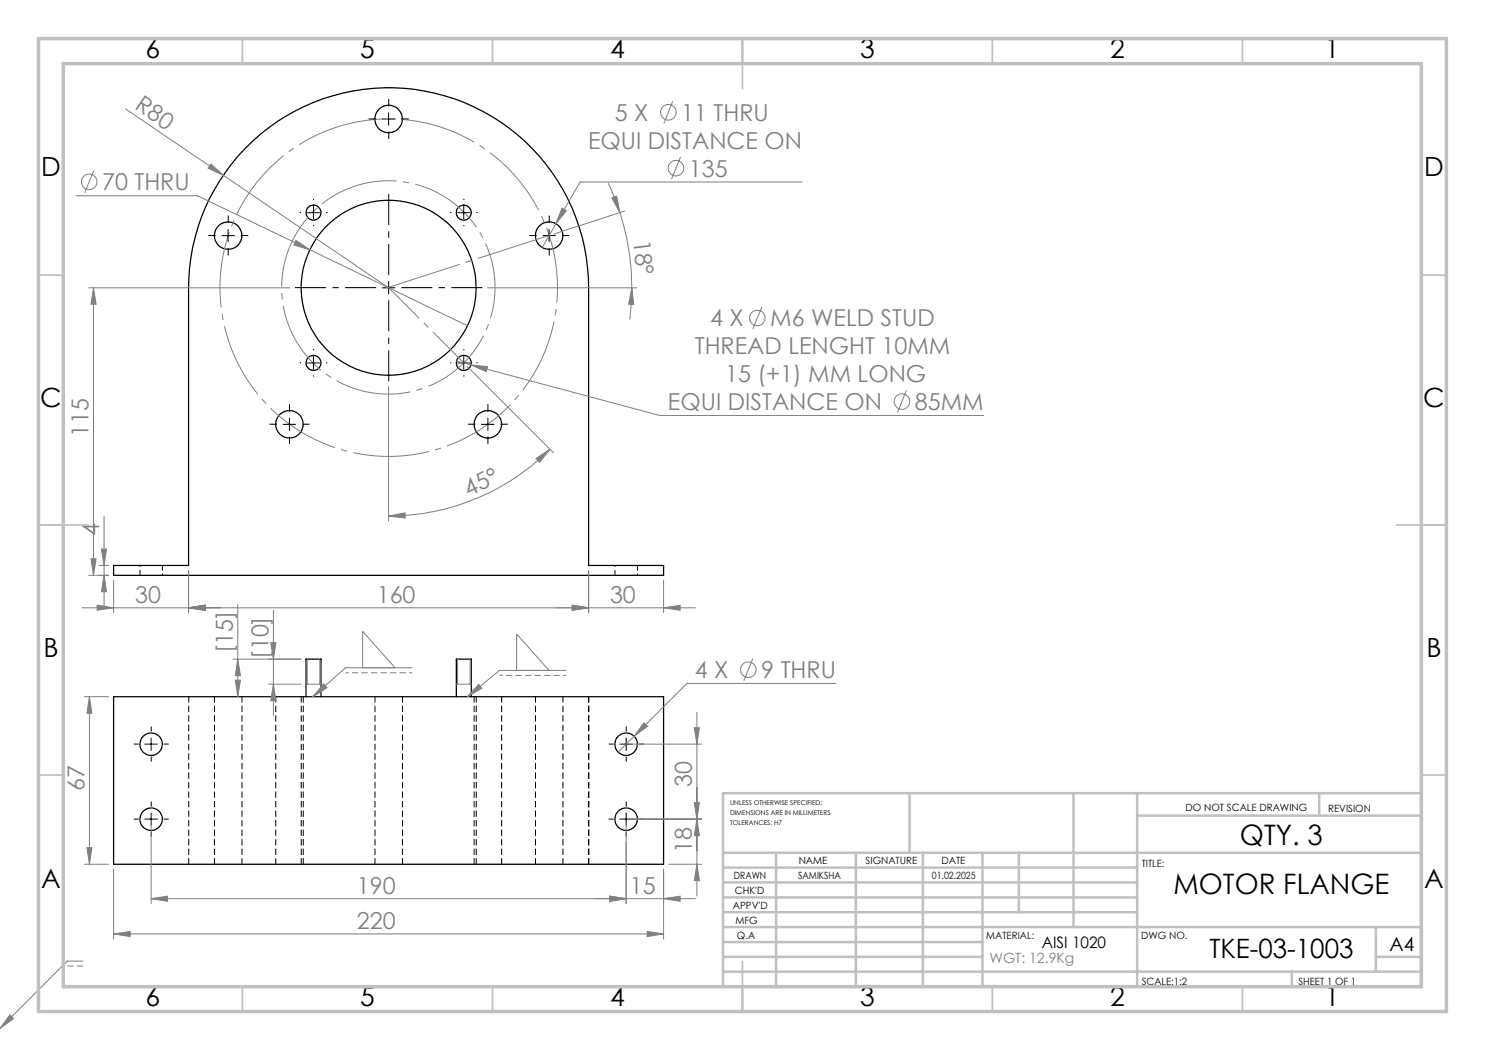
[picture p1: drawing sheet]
<svg xmlns="http://www.w3.org/2000/svg" width="297mm" height="210mm" viewBox="0 0 297 210" stroke-linecap="round" stroke-linejoin="round" font-family="sans-serif">
<path d="M28 113.1v1.9M32.5 115v-1.9M123 113.1v1.9M127.5 115v-1.9" fill="none" stroke="#000" stroke-width=".2" stroke-dasharray="1.3 .6" stroke-dashoffset="1" stroke-linecap="butt"/>
<g fill="none" stroke="#000" stroke-width=".25">
<path d="M49.1 29.6a40 40 0 0 1 43.8-9.1 40 40 0 0 1 24.8 37.2v55.4h15v2h-110v-2h15v-55.5a39.8 39.8 0 0 1 11.4-28zM22.7 139.3h110v33.6h-110zM61.2 139.3v-7.5h3v7.5M91.3 139.3v-7.5h3v7.5"/>
<circle cx="77.7" cy="23.8" r="2.75"/>
<circle cx="45.6" cy="47.1" r="2.74"/>
<circle cx="62.7" cy="42.5" r="1.5"/>
<circle cx="77.7" cy="57.6" r="17.5"/>
<circle cx="92.7" cy="42.5" r="1.5"/>
<circle cx="109.8" cy="47.1" r="2.75"/>
<circle cx="62.7" cy="72.6" r="1.5"/>
<circle cx="92.7" cy="72.6" r="1.5"/>
<circle cx="57.9" cy="84.9" r="2.76"/>
<circle cx="97.6" cy="84.9" r="2.76"/>
<circle cx="30.2" cy="148.8" r="2.25"/>
<circle cx="125.2" cy="148.8" r="2.26"/>
<circle cx="30.2" cy="163.8" r="2.24"/>
<circle cx="125.2" cy="163.8" r="2.25"/>
</g>
<g fill="none" stroke="#000" stroke-width=".2" stroke-dasharray="1.3 .6" stroke-dashoffset=".1" stroke-linecap="butt">
<path d="M37.7 139.3v33.5M42.9 139.3v33.5M55.2 139.3v33.5M60.2 139.3v33.5M75 139.3v33.5M94.8 139.3v33.5M107.1 139.3v33.5M117.7 139.3v33.5M48.4 172.8v-33.5M60.7 172.8v-33.5M80.5 172.8v-33.5M95.2 172.8v-33.5"/>
<path d="M100.3 172.8v-33.5M112.6 172.8v-33.5M117.7 172.8v-33.5"/>
</g>
<g fill="none" stroke="#808080" stroke-width=".2">
<path d="M15.1 39.1h24.4l54 26M18.7 34.1l-1.8 4.5M25.1 21.8l19.6 13.3M42.2 32.8l2.5 2.3-3.1-1.5zM44.7 35.1l33 22.5M121.6 36.6l1.3 2.9 1.1 3M122.4 39.6l.9-.4 .7 3.3zM134.5 20.2l-1.7 4.5M136.1 31.4l-1.8 4.4M160.4 36.4h-44.4l-4.8 8.3M17.7 57.6h40.3M18.7 57.6l.5 3.2h-1z"/>
<path d="M18.7 57.6v57.5M59.2 48.1l2.7 1.8-3.1-.9zM97.5 57.6h29.9M111.2 44.7l-2.8 4.8M112.4 41.6l.9 .5-2.1 2.6zM124 42.5a50.3 50.3 0 0 1 2.4 15.1M124.9 42.2l-14.1 4.6M126.4 57.6l.4 3.3-1.1-.1zM126.4 57.6l-.1 3.1-.4 3.2M77.7 77.3v26.9M91.3 72.2l2.9 .8M93.5 73.3l17.2 17.2"/>
<path d="M94.2 73l3.3 .3-.2 1zM94.2 73l37.8 10.1h64.7M152.4 61.4l-1.8 4.4M181.3 78.1l-1.8 4.4M107.2 91.7l2.8-1.9-2.1 2.7zM110 89.8a45.7 45.7 0 0 1-32.3 13.4M17.7 115.1h4M18.2 111.8h1l-.5 3.3zM19.8 113.1h1.9M20.3 109.8h1l-.5 3.3zM20.8 103.3v18.1M20.8 115.1l.5 3.2h-1z"/>
<path d="M22.7 116.1v6.4M37.7 114.1v8.4M77.7 103.2l3.3-.6v1zM117.7 114.1v8.4M132.7 116.1v6.4M16.4 121.6h122.7M16.9 139.3h4.8M17.9 139.3v33.6M17.9 139.3l.5 3.4h-1zM19.4 121l3.3 .6-3.3 .5zM37.7 121.6l3.3-.6v1.1zM46.6 131.8h13.6"/>
<path d="M47.1 136h1l-.5 3.3zM47.6 120.9v18.4M47.6 131.8l.5 3.3h-1zM53.7 136.8h6.5M54.2 128.5h1l-.5 3.3zM54.7 136.8l.5 3.4h-1zM54.7 122v21.2M61.2 136.8h3M61.5 131.8v5M64 131.8v5M64.7 136.8l.7 .7-2.8 1.8zM72.5 133.6v-7.3l6.5 7.3"/>
<path d="M82.4 133.6h-13.3l-6.5 5.7M91.3 136.8h3M91.5 131.8v5M94 131.8v5M95.7 136.9l.7 .7-2.9 1.7zM103.3 134.1v-7.3l6.5 7.3M113.2 134.1h-13.3l-6.4 5.2M114.4 121.1l3.3 .5-3.3 .5zM132.7 121.6l3.3-.5v1zM150.6 131.7l-1.8 4.5M167.2 136.7h-29.8l-13.8 13.7M126.2 148.8h14.2"/>
<path d="M128.8 144.6l.7 .7-2.7 1.9zM138.9 145.5h1l-.5 3.3zM139.4 142.5v36.7M16.9 172.9h4.8M17.4 169.5h1l-.5 3.4zM22.7 173.8v14M30.2 179.7l3.3-.5v1.1zM30.2 164.8v16M121.9 179.2l3.3 .5-3.3 .6zM125.2 164.8v16M126.2 163.8h14.2M132.7 179.7l3.3-.5v1.1z"/>
<path d="M132.7 173.8v14M133.7 172.9h6.7M138.9 160.5h1l-.5 3.3zM139.1 179.7h-108.9M139.4 172.9l.5 3.2h-1zM139.4 163.8l.5 3.3h-1zM16.6 192.2h-3.2l-13.4 13.5M22.7 186.8l3.3-.5v1zM22.7 186.8h110M129.4 186.3l3.3 .5-3.3 .5zM2 203l.7 .7-2.7 2z"/>
<circle cx="17.8" cy="36.4" r="1.56"/>
<circle cx="133.7" cy="22.5" r="1.55"/>
<circle cx="135.2" cy="33.6" r="1.56"/>
<circle cx="151.5" cy="63.6" r="1.55"/>
<circle cx="180.4" cy="80.3" r="1.55"/>
<circle cx="149.7" cy="133.9" r="1.55"/>
</g>
<path d="M67.9 25.3a33.8 33.8 0 0 0-13.6 56.5 33.8 33.8 0 0 0 56-15.5 33.8 33.8 0 0 0-40.7-41.5l-1.7 .5" fill="none" stroke="#808080" stroke-width=".2" stroke-dasharray="15.2 1.3 1.3 1.3" stroke-dashoffset="6.4" stroke-linecap="butt"/>
<path d="M71.4 37.1a21.3 21.3 0 0 0-8.6 35.7 21.3 21.3 0 0 0 35.4-9.7 21.3 21.3 0 0 0-25.5-26.4l-1.3 .4" fill="none" stroke="#808080" stroke-width=".2" stroke-dasharray="15.2 1.3 1.3 1.3" stroke-dashoffset="7.3" stroke-linecap="butt"/>
<path d="M75.2 57.5h-16.2M77.7 55v-16.2M80.2 57.5h16.3M77.7 60v16.3" fill="none" stroke="#000" stroke-width=".2" stroke-dasharray="15.2 1.3 1.3 1.3" stroke-dashoffset="9" stroke-linecap="butt"/>
<g fill="none" stroke="#000" stroke-width=".2" stroke-dasharray="15.2 1.3 1.3 1.3" stroke-linecap="butt">
<path d="M75.2 23.8h-1.5M77.7 26.3v1.5M77.7 21.3v-1.5M80.2 23.8h1.5M43.1 47.1h-1.5M45.6 49.6v1.5M45.6 44.6v-1.5M48.1 47.1h1.5M60.2 42.5h-.2M62.7 45v.3M62.7 40v-.2M65.2 42.5h.3"/>
<path d="M90.3 42.5h-.3M92.8 45v.3M92.8 40v-.2M95.3 42.5h.2M107.3 47.1h-1.5M109.8 49.6v1.5M109.8 44.6v-1.5M112.3 47.1h1.5M60.2 72.6h-.2M62.7 75.1v.2M62.7 70.1v-.3M65.2 72.6h.3"/>
<path d="M90.3 72.6h-.3M92.8 75.1v.2M92.8 70.1v-.3M95.3 72.6h.2M55.4 84.8h-1.5M57.9 87.3v1.5M57.9 82.3v-1.5M60.4 84.8h1.5M95.1 84.8h-1.5M97.6 87.3v1.5M97.6 82.3v-1.5M100.1 84.8h1.5"/>
<path d="M27.7 148.8h-1M30.2 146.3v-1M30.2 151.3v1M32.7 148.8h1M122.7 148.8h-1M125.2 146.3v-1M125.2 151.3v1M127.7 148.8h1M27.7 163.8h-1M30.2 161.3v-1M30.2 166.3v1M32.7 163.8h1"/>
<path d="M122.7 163.8h-1M125.2 161.3v-1M125.2 166.3v1M127.7 163.8h1"/>
</g>
<path d="M16.6 193.2h-3.1" fill="none" stroke="#808080" stroke-width=".2" stroke-dasharray="1.3 .6" stroke-linecap="butt"/>
<path d="M82.4 134.6h-13.3M113.2 135.1h-13.3" fill="none" stroke="#808080" stroke-width=".2" stroke-dasharray="1.3 .6" stroke-dashoffset=".7" stroke-linecap="butt"/>
<path d="M77.7 57.5l32.1-10.4" fill="none" stroke="#808080" stroke-width=".2" stroke-dasharray="15.2 1.3 1.3 1.3" stroke-dashoffset=".2" stroke-linecap="butt"/>
<path d="M77.7 57.5l15.1 15.1" fill="none" stroke="#808080" stroke-width=".2" stroke-dasharray="15.2 1.3 1.3 1.3" stroke-dashoffset="6.5" stroke-linecap="butt"/>
<g fill="none" stroke="#000" stroke-width=".2">
<path d="M76.5 23.8h2.5M77.7 22.6v2.4M44.4 47.1h2.5M45.6 45.9v2.5M61.5 42.5h2.5M62.7 41.3v2.5M76.5 57.6h2.5M77.7 56.3v2.5M91.5 42.5h2.5M92.7 41.3v2.5M108.6 47.1h2.5M109.8 45.9v2.5"/>
<path d="M61.5 72.6h2.5M62.7 71.3v2.5M91.5 72.6h2.5M92.7 71.3v2.5M56.7 84.9h2.4M57.9 83.6v2.5M96.3 84.9h2.5M97.6 83.6v2.5M29 148.8h2.5M30.2 147.6v2.5M124 148.8h2.5M125.2 147.6v2.5"/>
<path d="M29 163.8h2.5M30.2 162.6v2.5M124 163.8h2.5M125.2 162.6v2.5"/>
</g>
<g fill="none" stroke="#c0c0c0" stroke-width=".35">
<path d="M48.5 7.7v5M98.5 7.7v5M148.5 7.7v10M198.5 7.7v5M248.5 7.7v5M7.7 55h5M284.3 55h5M7.7 105h10M279.3 105h10M7.7 155h5M284.3 155h5M48.5 197.3v5"/>
<path d="M98.5 197.3v5M148.5 192.3v10M198.5 197.3v5M248.5 197.3v5"/>
</g>
<g fill="none" stroke="#c0c0c0" stroke-width=".5">
<path d="M181.9 158.6v12M214.7 158.6v26.8M227.4 158.6v38.7M263.8 158.6v4.5M284.3 158.6h-139.7v38.7M144.6 170.6h139.7M144.6 179.5h82.8M144.6 176.5h82.8M144.6 173.5h82.8M155.2 170.6v26.7M171.2 170.6v26.7M184.6 170.6v26.7"/>
<path d="M196.5 170.6v26.7M203.8 170.6v11.8M227.4 163.1h56.9M144.6 194.3h139.7M144.6 182.4h82.8M144.6 191.4h51.9M144.6 188.4h51.9M144.6 185.4h139.7M258.4 194.3v3M275.2 191.4h9.1M275.2 185.4v8.9"/>
</g>
<path d="M7.7 7.7h281.6v194.6h-281.6zM12.7 12.7h271.6v184.6h-271.6z" fill="none" stroke="#c0c0c0" stroke-width=".7"/>
<g fill="#808080">
<path d="M42.2 32.8l2.5 2.3-3.1-1.5z"/>
<path d="M112.4 41.6l-1.2 3.1 2.1-2.6zM59.2 48.1l-.4 .9 3.1 .9zM94.2 73l3.1 1.3 .2-1zM128.8 144.6l-2 2.6 2.7-1.9zM30.2 179.7l3.3-.5v1.1zM121.9 179.2l3.3 .5-3.3 .6z"/>
<path d="M114.4 121.1l3.3 .5-3.3 .5zM132.7 121.6l3.3-.5v1z"/>
<path d="M19.4 121l3.3 .6-3.3 .5zM37.7 121.6l3.3-.6v1.1zM37.7 121.6l3.3-.6v1.1zM114.4 121l3.3 .6-3.3 .5z"/>
<path d="M139.4 172.9l.5 3.2h-1zM138.9 160.5h1l-.5 3.3zM139.4 163.8l.5 3.3h-1zM138.9 145.5h1l-.5 3.3z"/>
<path d="M17.9 139.3l.5 3.4h-1zM17.4 169.5h1l-.5 3.4zM47.6 131.8l.5 3.3h-1zM47.1 136h1l-.5 3.3z"/>
<path d="M18.7 57.6l.5 3.2h-1zM18.2 111.8h1l-.5 3.3z"/>
<path d="M20.3 109.8h1l-.5 3.3zM20.8 115.1l.5 3.2h-1z"/>
<path d="M121.9 179.2l3.3 .5-3.3 .6zM132.7 179.7l3.3-.5v1.1zM22.7 186.8l3.3-.5v1zM129.4 186.3l3.3 .5-3.3 .5z"/>
<path d="M2 203l.7 .7-2.7 2zM95.7 136.9l.7 .7-2.9 1.7zM64.7 136.8l.7 .7-2.8 1.8z"/>
<path d="M126.4 57.6l.4 3.3-1.1-.1zM122.4 39.6l.9-.4 .7 3.3z"/>
<path d="M77.7 103.2l3.3-.6v1zM107.2 91.7l2.8-1.9-2.1 2.7z"/>
<path d="M54.7 136.8l.5 3.4h-1zM54.2 128.5h1l-.5 3.3z"/>
</g>
<g font-size="5.6">
<text x="248" y="169">QTY. 3</text>
<text x="234.7" y="178.8">MOTOR FLANGE</text>
</g>
<g font-size="5.3">
<text x="29.1" y="11.6">6</text>
<text x="72" y="11.6">5</text>
<text x="122" y="11.6">4</text>
<text x="172" y="11.6">3</text>
<text x="222" y="11.6">2</text>
<text x="264.9" y="11.6">1</text>
<text x="8.2" y="35.3">D</text>
<text x="284.8" y="35.3">D</text>
<text x="8.1" y="81.4">C</text>
<text x="284.7" y="81.4">C</text>
<text x="8.7" y="131.4">B</text>
<text x="285.3" y="131.4">B</text>
<text x="8.2" y="177.6">A</text>
<text x="284.8" y="177.6">A</text>
<text x="241.9" y="191.6">TKE-03-1003</text>
<text x="29.1" y="201.2">6</text>
<text x="72" y="201.2">5</text>
<text x="122" y="201.2">4</text>
<text x="172" y="201.2">3</text>
<text x="222" y="201.2">2</text>
<text x="264.9" y="201.2">1</text>
</g>
<g font-size="4.7" fill="#808080">
<text x="26.8" y="21.7" transform="rotate(34 26.8 21.7)">R80</text>
<text x="117.6" y="29.8">EQUI DISTANCE ON</text>
<text x="123" y="24.2">5 X</text>
<text x="136.3" y="24.2">11 THRU</text>
<text x="137.8" y="35.3">135</text>
<text x="20.4" y="38.1">70 THRU</text>
<text x="126.6" y="48.2" transform="rotate(83 126.6 48.2)">18°</text>
<text x="142.1" y="65.3">4 X</text>
<text x="154.1" y="65.3">M6 WELD STUD</text>
<text x="138.9" y="70.9">THREAD LENGHT 10MM</text>
<text x="145.1" y="76.5">15 (+1) MM LONG</text>
<text x="133.6" y="82">EQUI DISTANCE ON</text>
<text x="183" y="82">85MM</text>
<text x="17.7" y="87.4" transform="rotate(-90 17.7 87.4)">115</text>
<text x="93.7" y="99.4" transform="rotate(-25 93.7 99.4)">45°</text>
<text x="19.8" y="107.2" transform="rotate(-90 19.8 107.2)">4</text>
<text x="27" y="120.5">30</text>
<text x="75.4" y="120.5">160</text>
<text x="122" y="120.5">30</text>
<text x="46.6" y="130.6" transform="rotate(-90 46.6 130.6)">[15]</text>
<text x="53.7" y="131.7" transform="rotate(-90 53.7 131.7)">[10]</text>
<text x="139" y="135.6">4 X</text>
<text x="152.3" y="135.6">9 THRU</text>
<text x="16.9" y="158.1" transform="rotate(-90 16.9 158.1)">67</text>
<text x="138.4" y="157.4" transform="rotate(-90 138.4 157.4)">30</text>
<text x="138.4" y="170.6" transform="rotate(-90 138.4 170.6)">18</text>
<text x="71.4" y="178.7">190</text>
<text x="126" y="178.7">15</text>
<text x="71.4" y="185.8">220</text>
</g>
<text font-size="3.9" x="277.9" y="190.2">A4</text>
<text font-size="3.2" x="208.3" y="189.5">AISI 1020</text>
<text font-size="2.8" fill="#808080" x="197.9" y="192.6">WGT: 12.9Kg</text>
<g font-size="2">
<text x="237.1" y="162.2">DO NOT SCALE DRAWING</text>
<text x="265.6" y="162.3">REVISION</text>
<text x="159.7" y="172.9">NAME</text>
<text x="173.1" y="172.9">SIGNATURE</text>
<text x="188.3" y="172.9">DATE</text>
<text x="228.4" y="173.4">TITLE:</text>
<text x="146.8" y="175.9">DRAWN</text>
<text x="147" y="178.9">CHK'D</text>
<text x="159.6" y="175.9">SAMIKSHA</text>
<text x="186.4" y="175.9">01.02.2025</text>
<text x="146.6" y="181.7">APPV'D</text>
<text x="147.1" y="184.8">MFG</text>
<text x="147.4" y="187.7">Q.A</text>
<text x="197.2" y="187.8">MATERIAL:</text>
<text x="228.3" y="187.8">DWG NO.</text>
<text x="228.3" y="196.9">SCALE:1:2</text>
<text x="259.7" y="196.9">SHEET 1 OF 1</text>
</g>
<g font-size="1.3">
<text x="146" y="161">UNLESS OTHERWISE SPECIFIED:</text>
<text x="146" y="163">DIMENSIONS ARE IN MILLIMETERS</text>
<text x="146" y="165">TOLERANCES: H7</text>
</g>
</svg>
